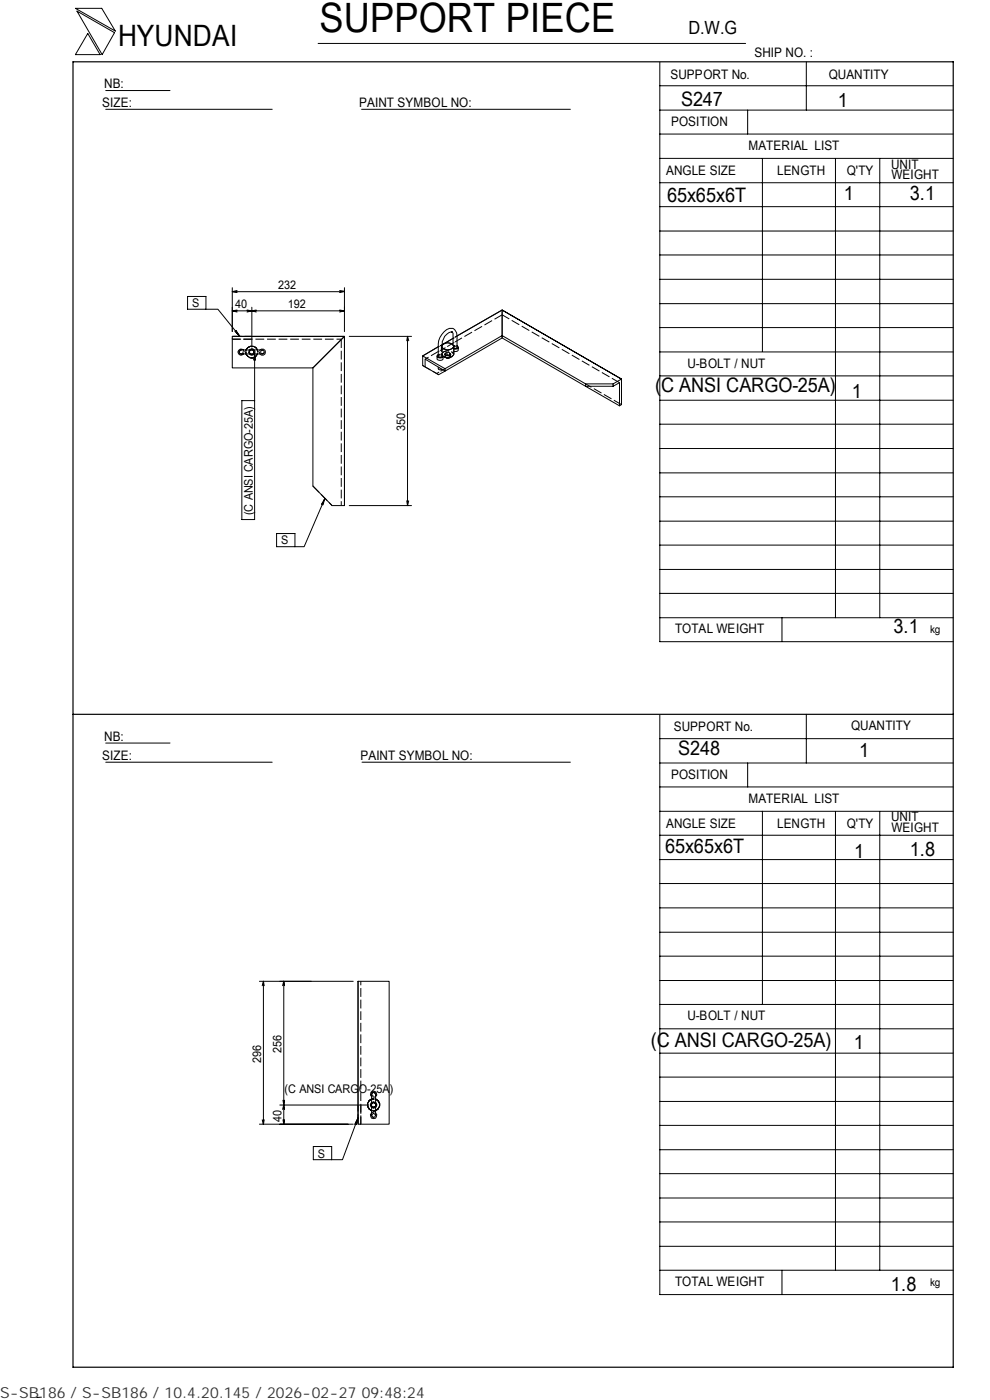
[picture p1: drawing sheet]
<svg xmlns="http://www.w3.org/2000/svg" width="210mm" height="297mm" viewBox="0 0 210 297" stroke-linecap="round" stroke-linejoin="round" font-family="sans-serif">
<g fill="none" stroke="#000" stroke-width=".21">
<path d="M16 1.8h5.6l2.9 4.8zM16.3 2.4l8 4.5-2.6 4.7zM18.6 7.1l2.6 4.5h-5.2zM22.4 19.2h13.7M67.5 9.2h90.6M139.9 18.2h62.3M139.9 13.2v122.9h62.3M171 13.1v10.3M22.4 23.2h35.3M76.7 23.2h44.3M139.9 38.8h62.3M139.9 33.6h62.3"/>
<path d="M139.9 28.4h62.3M139.9 23.4h62.3M158.6 23.4v5M161.7 33.6v41M177.2 33.7v97.4M186.6 33.7v97.4M139.9 59.3h62.3M139.9 54.1h62.3M139.9 49h62.3M139.9 43.8h62.3M39.8 62.9h3.9v2.7h-3.9zM43.7 65.6h2.5l4.7 5.8"/>
<path d="M49.3 61v9.3M49.3 71.4h23.8v35.9M49.3 61.9l1 .2M49.3 61.9h23.8M49.3 65.9l1 .3M49.3 65.9h23.8M49.3 71.4h23.8l-6.7 6.7h-17.1zM49.9 70.3l.2-.1 .8 1.2zM50.3 61.6l-1 .3M50.3 65.8l-1 .1M50.4 70.5l-.2 .2M50.9 74.4l.2-.2h4.5l.4 .2v.3v.3l-.4 .1h-4.5l-.2-.1-.2-.3z"/>
<path d="M51.6 74.2l-.6-.1-.5 .6 .1 .4 .4 .2h.3l.3-.2M52.1 74.2a1.35 1.35 0 0 1 1.3-.8 1.35 1.35 0 0 1 1.2 .8M52.1 75.1a1.3 1.3 0 0 0 1.3 .9 1.3 1.3 0 0 0 1.2-.9M52.4 65.8l1 .1M53.1 74.2h-.2M53.4 65.9l.9 .3M53.4 65.2v8.4M53.4 65.9l-1 .3M53.9 75.9h.3M54 74.9v35.3h-2.7v-25.2h2.7M54 74.9l.2 1.5h-.4zM54.3 65.8l-.9 .1"/>
<path d="M55.1 74.2l.8-.1 .3 .2 .1 .4-.1 .4-.3 .2h-.5l-.3-.2M66.4 78.1l6.7-6.7v35.9h-2.7l-4-4.2zM72 61.6l1.1 .2-1.1 .3M72 65.8l1.1 .1M73.1 61v9.3M73.1 65.9l-1.1 .3M74.1 71.4h13.2M86.4 71.4l-.1 .9M86.4 71.4l.3 .9M86.4 71.4v35.9M89.7 75.5l4.7 2.7v.5l-1.4 .8-3.3-2v-2l3.3-1.9zM90.2 77.8v-1.6l4.2 2.5 12.1-7v-.5l-12.1 7"/>
<path d="M93 75.3l-.3 .1v.3a.7 .7 0 0 0 .7 .3 .7 .7 0 0 0 .6-.6l-.2-.1M93 77.9v.5l.4 .1 .3-.2M93.8 73.2a1.52 1.52 0 0 1 2.5 .3 1.54 1.54 0 0 1-2.5 .2M95.7 70.4l.4 .3v2.5M96 70.4a2.44 2.44 0 0 0-2.2 2.6v2.5l-.4 .3-.4-.1a7.5 7.5 0 0 1 .3-4.1 2.7 2.7 0 0 1 2.8-1.9 1.95 1.95 0 0 1 .8 1.5v2.5l-.1 .2-.5-.1M96.1 71.8l-2.3 1.3M96.3 73.5v1.7a1.65 1.65 0 0 1-2.3 .5v.5a.86 .86 0 0 1-1.3 0v-.5M96.9 73.4l.3 .2v.2a.77 .77 0 0 1-.9 .2M97.2 73.8v.5l-.2 .2-.7 .1M139.9 79.7h62.3M139.9 74.7h62.3M139.9 69.5h62.3"/>
<path d="M139.9 64.4h62.3M124.2 81.4l-17.7-10.2v-5.4l-9.6 5.5 9.6-5.5 25.3 14.6v5.4l-.4 .3M124.2 81.4h5.8v.5h-5.8zM130 81.4l1.8-1-25.3-14.6v5.9l24.9 14.4v-4.9l-1.4 .7M139.9 95.2h62.3M139.9 90h62.3M139.9 84.9h62.3M58.7 113.2h3.9v2.8h-3.9zM68.5 106.6l.2 .1M68.9 105.7l-4.4 10.3h-1.9M68.9 105.7l-.4 1.4-.3-.2zM74.1 107.3h13.2"/>
<path d="M86.3 106.2l.1 1.1M86.7 106.2l-.3 1.1M139.9 100.3h62.3M139.9 115.6h62.3M139.9 110.6h62.3M139.9 105.4h62.3M139.9 131.1h62.3M139.9 125.9h62.3M139.9 120.8h62.3M165.9 131.1v5M22.4 157.6h13.7M139.9 151.7v122.9h62.3"/>
<path d="M139.9 156.7h62.3M171 151.5v10.4M22.4 161.7h35.3M76.8 161.7h44.2M139.9 177.2h62.3M139.9 172.1h62.3M139.9 167h62.3M139.9 161.9h62.3M158.6 161.9v5.1M161.7 172.1v41M177.2 172.2v97.3M186.6 172.2v97.3"/>
<path d="M139.9 182.4h62.3M139.9 197.8h62.3M139.9 192.6h62.3M139.9 187.4h62.3M55 208.2h19.9M55.9 208.2l-.3 .9M55.9 208.2l.1 .9M55.9 208.2v30.3M60.2 208.2v30.3M60.2 208.2l-.3 .9M60.2 208.2l.2 .9M75.9 208.2h6.6v30.3h-6.6z"/>
<path d="M75.9 208.2v30.3M139.9 218.3h62.3M139.9 213.1h62.3M139.9 208h62.3M139.9 202.9h62.3M55 238.5h19.9M55.6 237.6l.3 .9M56 237.6l-.1 .9M59.3 234.4h18.9M60 233.4l.2 1M60 237.6l.2 .9M60.2 234.4l-.3 1"/>
<path d="M60.2 234.4l.2 1M60.4 237.6l-.2 .9M60.4 233.4l-.2 1M75.4 238.1l.3 .1M75.9 237.1l-3.3 8.9h-2.3M75.9 237.1l-.3 1.5-.3-.1zM78.8 233.2a1.3 1.3 0 0 0-.9 1.2 1.3 1.3 0 0 0 .9 1.2M78.8 236.1l-.2 .4v.4l.2 .3 .4 .1 .5-.1 .1-.3 .1-.4-.2-.4M78.8 232.7l-.2-.4v-.4l.2-.3 .4-.1 .5 .1 .1 .3 .1 .4-.2 .4M79 231.9l.2-.2 .5 .4v4.5l-.2 .4-.3 .1-.2-.1-.2-.4v-4.5zM79.7 233.2a1.3 1.3 0 0 1 .8 1.2 1.3 1.3 0 0 1-.8 1.2M139.9 238.7h62.3"/>
<path d="M139.9 233.7h62.3M139.9 228.5h62.3M139.9 223.4h62.3M66.5 243.2h3.8v2.8h-3.8zM139.9 259.2h62.3M139.9 254.2h62.3M139.9 249h62.3M139.9 243.9h62.3M139.9 269.5h62.3M139.9 264.4h62.3M165.9 269.5v5.1M8.8 296.4l-1 .1"/>
</g>
<path d="M49.3 72h23.1M53.4 72h-4.1v-.6h4.1M72.4 72v35.3M89.7 77.5l3.3 2M95.3 75.3l.2-.1v.5a.72 .72 0 0 1-1.1 0v-.5l.5 .2 .4-.1M106.5 66.8l-9.6 5.5M131.4 81.2l-24.9-14.4M131.8 85.8l-7.6-4.4M66.4 103.1l4 4.2M76.5 238.5v-30.3M76.5 234.4v4.1h-.6v-4.1" fill="none" stroke="#000" stroke-width=".21" stroke-dasharray="1.9 .6" stroke-linecap="butt"/>
<g fill="none" stroke="#000" stroke-width=".21" stroke-dasharray=".3 .1" stroke-linecap="butt">
<path d="M52.7 74.7l.2 .4M52.9 75.1l.5 .2M52.9 74.2l-.2 .5M52.9 74.2l.5-.2M53.2 74.2h.5M53.2 75.2h.5M53.4 75.3l-.5-.2M53.4 75.3l.5-.2M53.4 74l.5 .2M53.7 75.2h-.5M53.7 74.2h-.5M53.9 74.2l-.5-.2"/>
<path d="M53.9 75.1l-.5 .2M94.3 75.1l.2 .3M95.6 75.6l-.2 .3M96 70.6l-.2-.3 .2 .3M78.6 234.4l.2 .5M78.6 234.4l.2-.5M78.8 233.9l-.2 .5M78.8 234.7v-.5M78.8 234.2v.5M78.8 234.7l.4 .2M78.8 234.9l-.2-.5M79.2 234.9l.5-.2"/>
<path d="M79.7 234.9l.2-.5M79.7 233.9l.2 .5M79.7 234.2v.5M79.7 234.7v-.5M79.9 234.4l-.2-.5M79.9 234.4l-.2 .5"/>
</g>
<path d="M53.2 75.2l-.3-.4v-.3l.3-.3M53.2 74.2l-.3 .3v.3l.3 .4M53.7 74.2l.1 .3-.1 .7M53.7 75.2l.1-.4-.1-.6M93 75.5a.61 .61 0 0 1 .8 0M78.8 234.2l.3-.3h.3l.3 .3M79.7 234.2l-.3-.3h-.3l-.3 .3" fill="none" stroke="#000" stroke-width=".21" stroke-dasharray=".6 .2" stroke-linecap="butt"/>
<g fill="none" stroke="#000" stroke-width=".21" stroke-dasharray=".5 .2" stroke-linecap="butt">
<path d="M51.6 74.2l.2 .5-.2 .4M52.1 75.1v-.9M52.9 75.1l-.2-.4 .2-.5M53.9 75.1l.2-.4-.2-.5M53.9 74.2l.2 .5-.2 .4M54.6 74.2v.9M55.1 75.1v-.9M93 75.3h.8M93.8 73.1l-.8 .5M93.8 74.2l-.8 .4M94.5 74.9l-.2 .2v.5l.2-.2M95.4 75.4h-.9"/>
<path d="M96.9 71.3l-.8 .5M96.9 72.3l-.8 .5M78.8 233.2h.9M78.8 233.9l.4-.1 .5 .1M78.8 234.9l.4 .2 .5-.2M78.8 236.1l.4-.1 .5 .1M79.7 234.7l-.3 .2-.6-.2M79.7 235.6h-.9M79.7 233.9l-.5-.1-.4 .1M79.7 234.9l-.5 .2-.4-.2M79.7 232.7l-.5 .1-.4-.1"/>
</g>
<path d="M52.1 74.2a1.35 1.35 0 0 1 1.3-.8 1.35 1.35 0 0 1 1.2 .8" fill="none" stroke="#000" stroke-width=".21" stroke-dasharray="1.7 .5" stroke-linecap="butt"/>
<path d="M54.6 75.1a1.29 1.29 0 0 1-1.2 .9 1.29 1.29 0 0 1-1.3-.9M93 74.6l-2.8 1.6M78.8 235.6a1.3 1.3 0 0 1-.9-1.2 1.3 1.3 0 0 1 .9-1.2M79.7 233.2a1.3 1.3 0 0 1 .8 1.2 1.3 1.3 0 0 1-.8 1.2" fill="none" stroke="#000" stroke-width=".21" stroke-dasharray="1.8 .6" stroke-linecap="butt"/>
<path d="M53.4 74l-.3 .2M93.2 78.1l-.2 .1M93.6 73.5l.2 .2M93.6 75.2l.2-.3M96 70.4h-.3" fill="none" stroke="#000" stroke-width=".21" stroke-dasharray=".2 .1" stroke-linecap="butt"/>
<path d="M50.7 74.7l.2 .3 .2 .1 .4-.1 .1-.3-.1-.3-.4-.2-.4 .5M55.3 74.7l.1 .3 .2 .1 .4-.1v-.3v-.3l-.4-.2-.3 .5M93.8 73.2l-.2 .3v1.7l.4 .5M96.1 72.8l-2.3 1.4M79.2 236.2l-.4 .4 .2 .4 .2 .1 .3-.1 .2-.4-.5-.4M79.2 231.7l-.4 .4 .2 .4 .2 .1 .3-.1 .2-.4-.5-.4" fill="none" stroke="#000" stroke-width=".21" stroke-dasharray="1.4 .4" stroke-linecap="butt"/>
<path d="M94.4 75.2l.2-.3 .3-.1 .4 .1 .2 .3M95.4 75.9a.73 .73 0 0 1-1.1-.3M95.5 75.7l-.2-.3-.4-.1-.3 .1-.2 .3" fill="none" stroke="#000" stroke-width=".21" stroke-dasharray=".8 .3" stroke-linecap="butt"/>
<path d="M93.8 74.9a1.52 1.52 0 0 1 2.5 .3" fill="none" stroke="#000" stroke-width=".21" stroke-dasharray="1.6 .5" stroke-linecap="butt"/>
<path d="M95.6 75.1l-.4-.3-.7 .1" fill="none" stroke="#000" stroke-width=".21" stroke-dasharray=".7 .3" stroke-linecap="butt"/>
<path d="M95.4 75.4l.2-.3v.5l-.4-.3-.7 .1" fill="none" stroke="#000" stroke-width=".21" stroke-dasharray="1.2 .4" stroke-linecap="butt"/>
<path d="M94.4 78.2l-1.8 1" fill="none" stroke="#000" stroke-width=".21" stroke-dasharray="1.1 .3" stroke-linecap="butt"/>
<path d="M96.2 73.4h.7M96.3 73.6l.2-.1 .4 .2" fill="none" stroke="#000" stroke-width=".21" stroke-dasharray=".4 .2" stroke-linecap="butt"/>
<path d="M15.5 13.1h186.7v277h-186.7zM15.5 151.5h186.7" fill="none" stroke="#000" stroke-width=".25"/>
<text font-size="8.6" x="67.7" y="6.9">SUPPORT PIECE</text>
<text font-size="6.3" x="25.1" y="9.8">HYUNDAI</text>
<g font-size="4.2">
<text x="144.4" y="22.4">S247</text>
<text x="177.7" y="22.6">1</text>
<text x="141.5" y="42.9">65x65x6T</text>
<text x="179" y="42.5">1</text>
<text x="193" y="42.5">3.1</text>
<text x="138.9" y="83.2">(C ANSI CARGO-25A)</text>
<text x="180.7" y="84.4">1</text>
<text x="189.5" y="134.4">3.1</text>
<text x="143.8" y="160.3">S248</text>
<text x="182.2" y="160.6">1</text>
<text x="141.1" y="181">65x65x6T</text>
<text x="181.2" y="181.9">1</text>
<text x="193" y="181.5">1.8</text>
<text x="138" y="222.2">(C ANSI CARGO-25A)</text>
<text x="181.1" y="222.5">1</text>
<text x="189" y="273.9">1.8</text>
</g>
<text font-size="3.9" x="146" y="7.3">D.W.G</text>
<text font-size="3.2" fill="#323232" x="0" y="296.6">S-SB186 / S-SB186 / 10.4.20.145 / 2026-02-27 09:48:24</text>
<g font-size="2.8">
<text x="142.2" y="16.8">SUPPORT No.</text>
<text x="160" y="12.2">SHIP NO. :</text>
<text x="175.8" y="16.7">QUANTITY</text>
<text x="21.7" y="22.8">SIZE:</text>
<text x="22.1" y="18.7">NB:</text>
<text x="76.2" y="22.8">PAINT SYMBOL NO:</text>
<text x="142.3" y="26.8">POSITION</text>
<text x="158.8" y="31.7">MATERIAL LIST</text>
<text x="189" y="35.8">UNIT</text>
<text x="141.3" y="37.2">ANGLE SIZE</text>
<text x="164.8" y="37.1">LENGTH</text>
<text x="179.6" y="37.1">Q'TY</text>
<text x="189.1" y="38">WEIGHT</text>
<text x="145.8" y="78">U-BOLT / NUT</text>
<text x="143.2" y="134.4">TOTAL WEIGHT</text>
<text x="142.9" y="155">SUPPORT No.</text>
<text x="180.5" y="154.9">QUANTITY</text>
<text x="21.7" y="161.3">SIZE:</text>
<text x="22.1" y="157.1">NB:</text>
<text x="76.5" y="161.2">PAINT SYMBOL NO:</text>
<text x="142.3" y="165.3">POSITION</text>
<text x="158.8" y="170.3">MATERIAL LIST</text>
<text x="141.3" y="175.7">ANGLE SIZE</text>
<text x="164.8" y="175.6">LENGTH</text>
<text x="179.6" y="175.6">Q'TY</text>
<text x="189" y="174.2">UNIT</text>
<text x="189.1" y="176.5">WEIGHT</text>
<text x="145.8" y="216.5">U-BOLT / NUT</text>
<text x="143.2" y="272.9">TOTAL WEIGHT</text>
</g>
<g font-size="2.5">
<text x="40.7" y="65.2">S</text>
<text x="49.9" y="65.4">40</text>
<text x="59" y="61.4">232</text>
<text x="61" y="65.4">192</text>
<text x="85.9" y="91.4" transform="rotate(-90 85.9 91.4)">350</text>
<text x="53.6" y="109.3" transform="rotate(-90 53.6 109.3)">(C ANSI CARGO-25A)</text>
<text x="59.6" y="115.5">S</text>
<text x="55.4" y="225.5" transform="rotate(-90 55.4 225.5)">296</text>
<text x="59.7" y="223.4" transform="rotate(-90 59.7 223.4)">256</text>
<text x="60.4" y="231.8">(C ANSI CARGO-25A)</text>
<text x="59.7" y="238" transform="rotate(-90 59.7 238)">40</text>
<text x="67.4" y="245.6">S</text>
</g>
<g font-size="2.3">
<text x="197.3" y="134.3">kg</text>
<text x="197.3" y="272.8">kg</text>
</g>
</svg>
